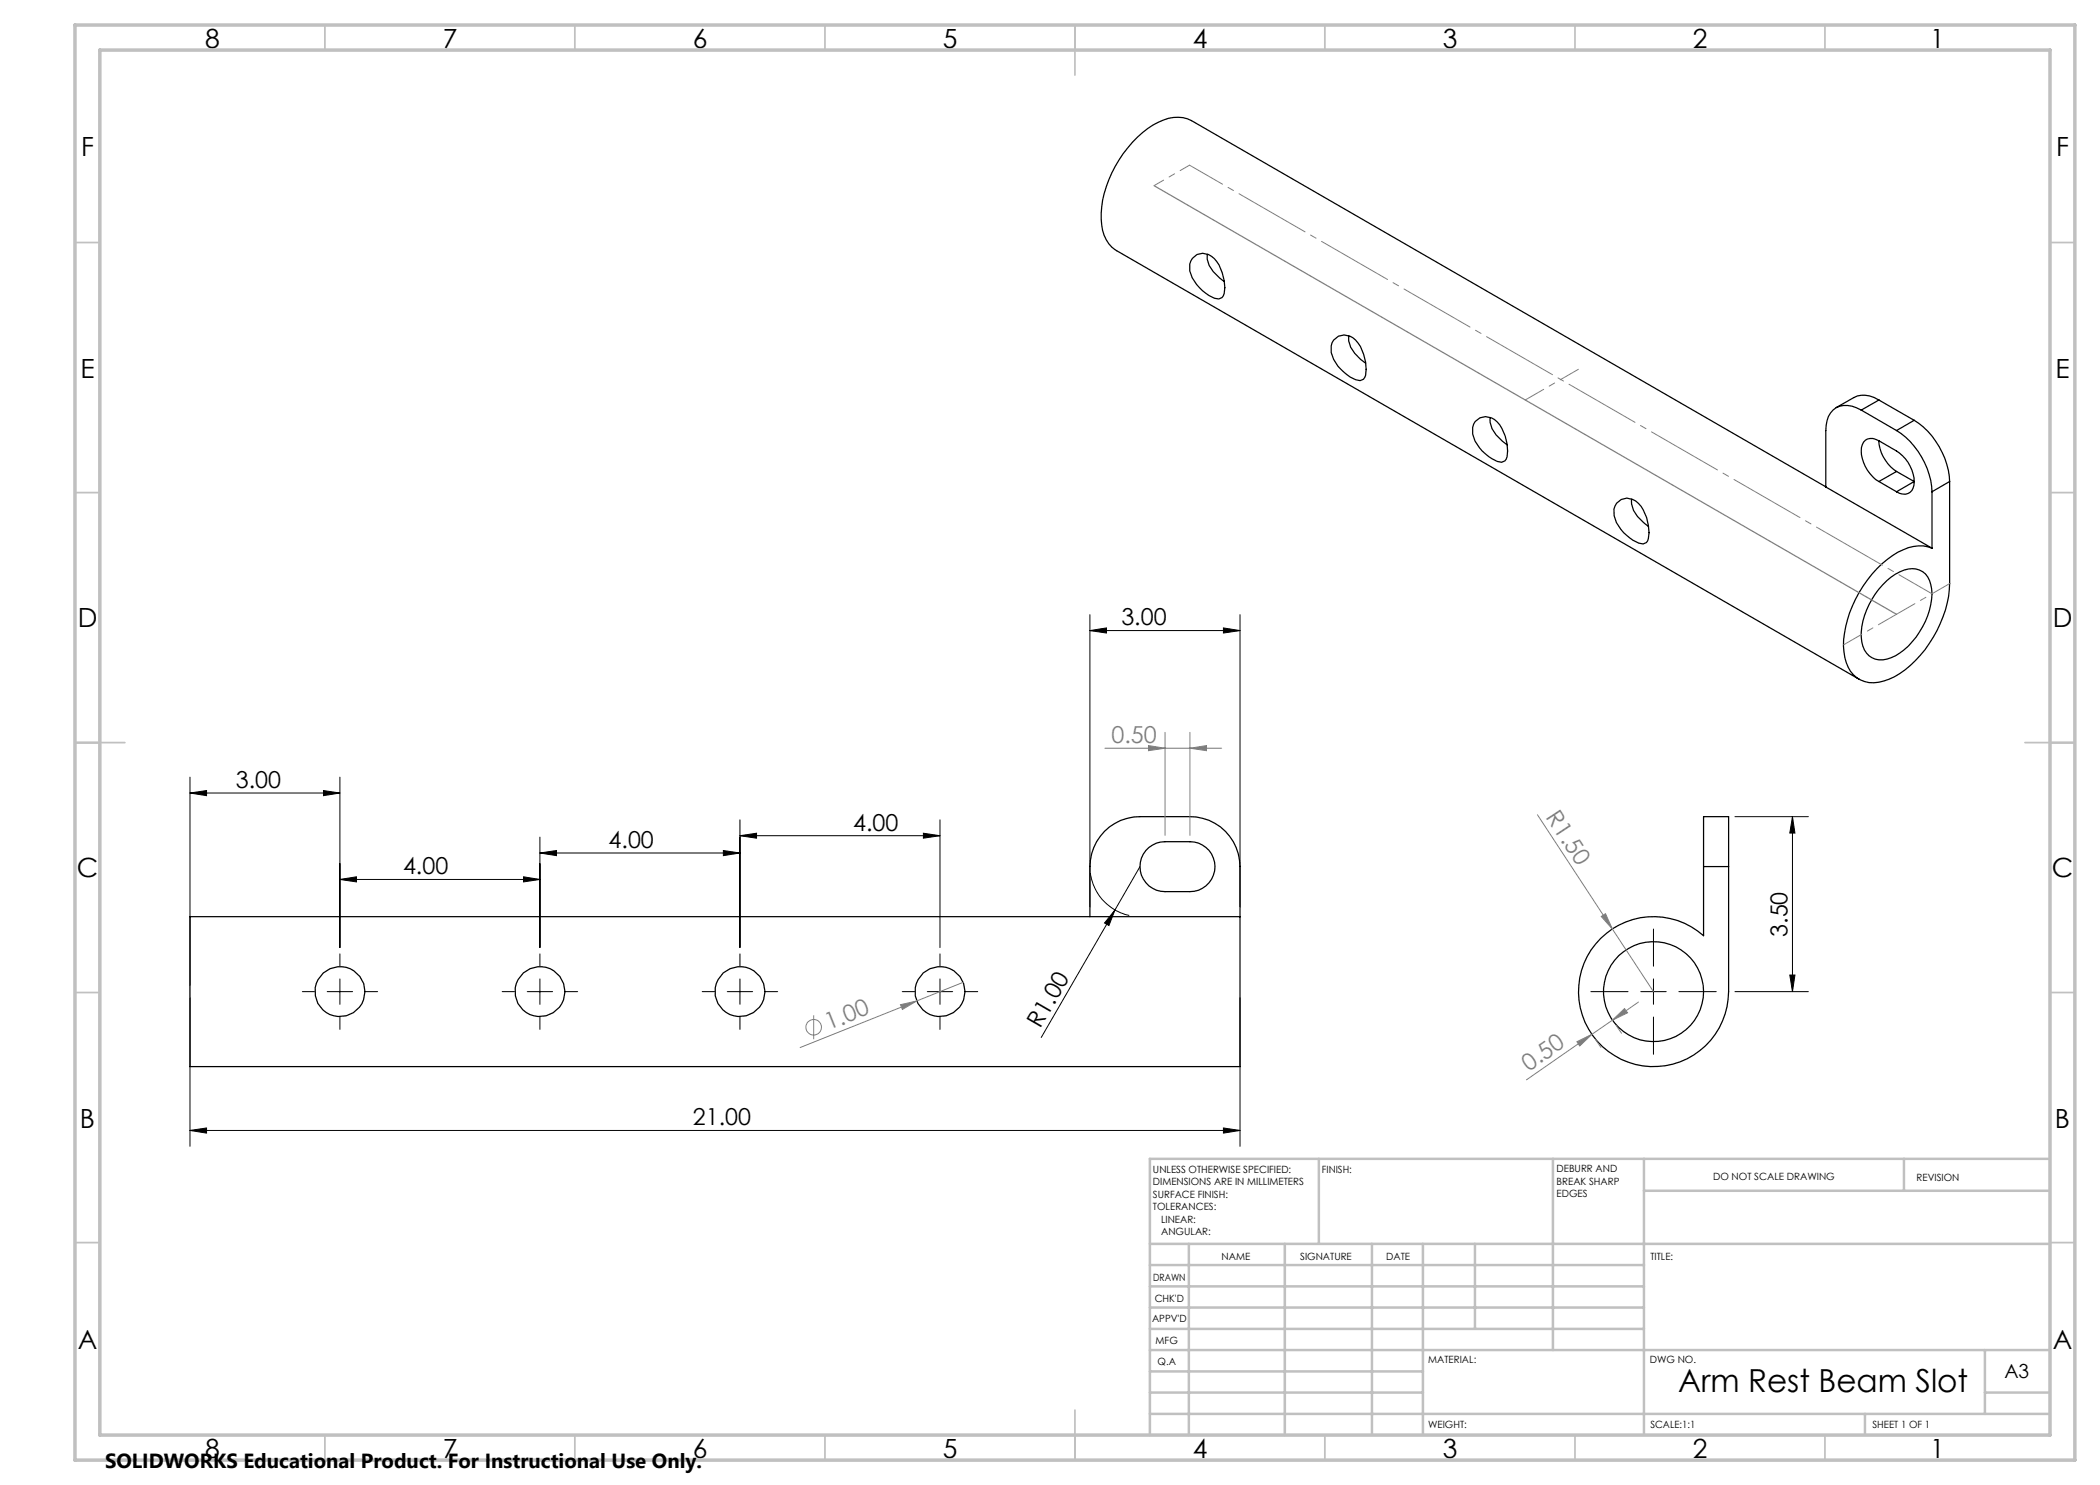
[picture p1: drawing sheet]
<svg xmlns="http://www.w3.org/2000/svg" width="420mm" height="297mm" viewBox="0 0 420 297" stroke-linecap="round" stroke-linejoin="round" font-family="sans-serif">
<g fill="none" stroke="#000" stroke-width=".25">
<path d="M238.5 51.7a2.81 2.81 0 0 1 4.4 0 8.5 8.5 0 0 1 1.8 7.5l-.3 .3-.6 .3a6.5 6.5 0 0 1-3.9-2.3 5.8 5.8 0 0 1-2-4.7zM241.5 50.9a3.6 3.6 0 0 0 1.1 3.4l1.3 1.3 1 .7M266.7 68a3.1 3.1 0 0 1 4.9 .6 8.3 8.3 0 0 1 1.3 6.9l-.2 .3-.7 .3a8.1 8.1 0 0 1-5.3-4.2 3.5 3.5 0 0 1 0-3.9zM269.8 67.2a3.9 3.9 0 0 0 1.1 3.5l1.2 1.2 1 .7M295 84.3a3.1 3.1 0 0 1 4.9 .6 8.4 8.4 0 0 1 1.3 6.9l-.2 .4-.7 .3a8.1 8.1 0 0 1-5.3-4.3 3.6 3.6 0 0 1 0-3.9zM298.1 83.5a4 4 0 0 0 1.1 3.5l2.2 2M326.4 99.8a4 4 0 0 0 1.1 3.5l2.2 2M372.3 82a4.8 4.8 0 0 0-5.7 0 5.1 5.1 0 0 0-1.4 4.1v11.3M372.3 82l7 4.1M375.8 88.2a2.13 2.13 0 0 0-3.3 .7 7.1 7.1 0 0 0 3.3 7.4M375.8 88.2l3.5 2a7.6 7.6 0 0 1 3.5 6.8 2.09 2.09 0 0 1-1.3 1.8 2.09 2.09 0 0 1-2.2-.4M375.8 88.2a7.7 7.7 0 0 0 3.5 6.1"/>
<path d="M375.8 80a4.9 4.9 0 0 0-5-.5l-3.6 2M375.8 96.3l3.5 2.1M375.8 80l-3.5 2M375.8 80l7 4.1M379.3 86.1a15.7 15.7 0 0 1 7.1 12.3M379.3 94.3l3.5 2-3.5 2.1M379.3 94.3l-3.5 2M382.8 84.1a15.7 15.7 0 0 1 7.1 12.2M382.8 84.1l-3.5 2M386.4 98.4v11.2M389.9 96.3v20.4a23.5 23.5 0 0 1-11 18.7 7.7 7.7 0 0 1-6.8 .6 6.4 6.4 0 0 1-3.3-5.6 20.4 20.4 0 0 1 3-11.9 19.4 19.4 0 0 1 9.9-9 7.1 7.1 0 0 1 4.7 .1M389.9 96.3l-3.5 2.1"/>
<path d="M323.3 100.6a2.81 2.81 0 0 1 4.4 .1 8.4 8.4 0 0 1 1.8 7.5l-.2 .3-.7 .3a8.1 8.1 0 0 1-5.3-4.3 3.4 3.4 0 0 1 0-3.9zM376.6 116.9a8.1 8.1 0 0 1 6.6-3.1 3.7 3.7 0 0 1 3 3.1 12.9 12.9 0 0 1-2.3 9.5 11.9 11.9 0 0 1-6.5 5.4 3.9 3.9 0 0 1-5-3.4 14.5 14.5 0 0 1 4.2-11.5zM386.4 109.6l-148.1-85.5a7.1 7.1 0 0 0-6.7 .4 23 23 0 0 0-11.3 16.9 10.6 10.6 0 0 0 1.5 7.4l.6 .6 .9 .7 148.5 85.8M229.8 169.5a4.8 4.8 0 0 1 3.2-1.2h5a5 5 0 0 1 5 5 5 5 0 0 1-5 5h-5a5 5 0 0 1-4.7-3.2 5 5 0 0 1 1.5-5.6zM340.7 173.3v-10h5v10M340.7 173.3v13.8a15 15 0 0 0-23.3 4.2 15 15 0 0 0 9.7 21.6 15 15 0 0 0 18.6-14.6v-25M340.7 173.3h5M38 183.3h210v30h-210zM218 183.3v-10a10 10 0 0 1 10-10h10a10 10 0 0 1 10 10v10"/>
<circle cx="68" cy="198.3" r="5"/>
<circle cx="108" cy="198.3" r="5"/>
<circle cx="148" cy="198.3" r="5"/>
<circle cx="188" cy="198.3" r="5"/>
<circle cx="330.7" cy="198.3" r="10"/>
</g>
<g fill="none" stroke="#808080" stroke-width=".2">
<path d="M221 149.6h23.3M229.7 149.1l3.3 .5-3.3 .5zM233 146.5v20.6M238 149.6l3.3-.5v1zM238 146.5v20.6M307.5 162.9l15 22.9M192.7 196.5l-32.7 13M320.3 183.3l.8-.6 1.4 3.1zM322.5 185.8l8.2 12.5M162.7 203.1v4.8M180.1 200.9l3.2-.7-2.8 1.7zM315.4 208.3l3-1.4-2.5 2.3z"/>
<path d="M318.4 206.9l-13.1 9.1M319.1 207.9l1.1 1.6M322.5 204l2.4-2.3 .6 .9zM322.5 204l-4.1 2.9M323.2 205.1l1.1 1.6M327.7 200.4l-5.2 3.6"/>
<circle cx="162.7" cy="205.4" r="1.56"/>
</g>
<g fill="none" stroke="#000" stroke-width=".2">
<path d="M218 126.1l3.3-.5v1zM218 122.9v58.5M218 126.1h30M244.7 125.6l3.3 .5-3.3 .5zM248 122.9v58.5M38 158.6l3.3-.5v1zM38 155.4v41.7M38 158.6h30M64.7 158.1l3.3 .5-3.3 .5zM68 155.4v34.1M68 175.9l3.3-.5v1zM68 175.9h40"/>
<path d="M104.7 175.4l3.3 .5-3.3 .5zM108 170.6l3.3-.5v1zM108 167.4v22.1M108 170.6h40M144.7 170.1l3.3 .5-3.3 .5zM148 167.1l3.3-.5v1zM148 164v25.5M148 167.1h40M184.7 166.6l3.3 .5-3.3 .5zM188 164v25.5M218.1 174.6a9.9 9.9 0 0 0 7.7 8.5M228 173.3l-19.8 34.2"/>
<path d="M347 163.3h14.7M358.5 163.3v35M358.5 163.3l.5 3.3h-1zM38 199.6v29.7M60.5 198.3h2.4M65.4 198.3h5.1M68 190.8v2.4M68 195.8v5.1M73.1 198.3h2.4M100.4 198.3h2.5M105.4 198.3h5.1M108 190.8v2.4"/>
<path d="M108 195.8v5.1M113.1 198.3h2.4M140.4 198.3h2.5M145.5 198.3h5M148 190.8v2.4M148 195.8v5.1M153.1 198.3h2.4M180.4 198.3h2.5M185.5 198.3h5M188 190.8v2.4M188 195.8v5.1M193.1 198.3h2.4"/>
<path d="M223 182l-1.2 3.1-.9-.5zM248 199.6v29.7M318.2 198.3h7.4M328.2 198.3h5M330.7 185.8v7.4M330.7 195.8v5.1M335.8 198.3h7.5M347 198.3h14.7M358 195h1l-.5 3.3zM68 203.4v2.5M108 203.4v2.5M148 203.4v2.5"/>
<path d="M188 203.4v2.5M330.7 203.4v7.5M38 226.1l3.3-.5v1zM38 226.1h210M244.7 225.6l3.3 .5-3.3 .5z"/>
</g>
<g fill="none" stroke="#c0c0c0" stroke-width=".35">
<path d="M65 5v5M115 5v5M165 5v5M215 5v10M265 5v5M315 5v5M365 5v5M15 48.5h5M410 48.5h5M15 98.5h5M410 98.5h5M15 148.5h10"/>
<path d="M405 148.5h10M15 198.5h5M410 198.5h5M15 248.5h5M410 248.5h5M65 287v5M115 287v5M165 287v5M215 282v10M265 287v5M315 287v5M365 287v5"/>
</g>
<g fill="none" stroke="#c0c0c0" stroke-width=".5">
<path d="M263.8 231.8v17M310.6 231.8v38.2M328.8 231.8v55.2M328.8 238.2h81.2M380.8 231.8v6.4M410 231.8h-180v55.2M230 248.8h180M230 257.3h98.8M230 253h98.8M237.8 248.8v38.2M257 248.8v38.2M274.4 248.8v38.2"/>
<path d="M284.6 248.8v38.2M295 248.8v17M230 265.8h98.8M230 261.5h98.8M230 278.5h54.6M230 274.3h54.6M230 270h180M397 278.5h13M397 270v12.8M230 282.8h180M373 282.8v4.2"/>
</g>
<path d="M15 5h400v287h-400zM20 10h390v277h-390z" fill="none" stroke="#c0c0c0" stroke-width=".7"/>
<path d="M230.8 37.1l148.5 85.8" fill="none" stroke="#808080" stroke-width=".25"/>
<path d="M230.8 37.1l7.1-4.1" fill="none" stroke="#808080" stroke-width=".2" stroke-dasharray="15.2 1.3 1.3 1.3" stroke-dashoffset="13.1"/>
<path d="M237.9 33l148.5 85.8" fill="none" stroke="#808080" stroke-width=".2" stroke-dasharray="15.2 1.3 1.3 1.3" stroke-dashoffset="7.6"/>
<path d="M305.1 80l10.6-6.1M379.3 122.8l10.6-6.1M379.3 122.8l-10.6 6.2" fill="none" stroke="#808080" stroke-width=".2" stroke-dasharray="15.2 1.3 1.3 1.3" stroke-dashoffset="11"/>
<g fill="#000">
<path d="M223 182l-1.2 3.1-.9-.5z"/>
<path d="M184.7 166.6l3.3 .5-3.3 .5zM148 167.1l3.3-.5v1zM144.7 170.1l3.3 .5-3.3 .5zM108 170.6l3.3-.5v1zM104.7 175.4l3.3 .5-3.3 .5zM68 175.9l3.3-.5v1zM64.7 158.1l3.3 .5-3.3 .5zM38 158.6l3.3-.5v1zM244.7 125.6l3.3 .5-3.3 .5zM218 126.1l3.3-.5v1z"/>
<path d="M358 195h1l-.5 3.3zM358.5 163.3l.5 3.3h-1z"/>
<path d="M38 226.1l3.3-.5v1zM244.7 225.6l3.3 .5-3.3 .5z"/>
</g>
<g fill="#808080">
<path d="M320.3 183.3l.8-.6 1.4 3.1z"/>
<path d="M180.1 200.9l3.2-.7-2.8 1.7z"/>
<path d="M229.7 149.1l3.3 .5-3.3 .5zM238 149.6l3.3-.5v1z"/>
<path d="M322.5 204l2.4-2.3 .6 .9zM315.4 208.3l3-1.4-2.5 2.3z"/>
</g>
<text font-size="6.3" x="335.6" y="278.4">Arm Rest Beam Slot</text>
<g font-size="5.3">
<text x="41" y="9.5">8</text>
<text x="88.5" y="9.5">7</text>
<text x="138.5" y="9.5">6</text>
<text x="188.5" y="9.5">5</text>
<text x="238.5" y="9.5">4</text>
<text x="288.5" y="9.5">3</text>
<text x="338.5" y="9.5">2</text>
<text x="386" y="9.5">1</text>
<text x="16.2" y="31.3">F</text>
<text x="411.2" y="31.3">F</text>
<text x="16.1" y="75.5">E</text>
<text x="411.1" y="75.5">E</text>
<text x="15.5" y="125.5">D</text>
<text x="410.5" y="125.5">D</text>
<text x="15.4" y="175.5">C</text>
<text x="410.4" y="175.5">C</text>
<text x="16" y="225.5">B</text>
<text x="411" y="225.5">B</text>
<text x="15.5" y="269.8">A</text>
<text x="410.5" y="269.8">A</text>
<text x="41" y="291.5">8</text>
<text x="88.5" y="291.5">7</text>
<text x="138.5" y="291.5">6</text>
<text x="188.5" y="291.5">5</text>
<text x="238.5" y="291.5">4</text>
<text x="288.5" y="291.5">3</text>
<text x="338.5" y="291.5">2</text>
<text x="386" y="291.5">1</text>
</g>
<g font-size="4.7">
<text x="224.3" y="125.1">3.00</text>
<text x="47.2" y="157.6">3.00</text>
<text x="170.6" y="166.1">4.00</text>
<text x="121.7" y="169.6">4.00</text>
<text x="80.6" y="174.9">4.00</text>
<text x="357.5" y="187.4" transform="rotate(-90 357.5 187.4)">3.50</text>
<text x="208.1" y="205.9" transform="rotate(-60 208.1 205.9)">R1.00</text>
<text x="138.6" y="225.1">21.00</text>
</g>
<g font-size="4.7" fill="#808080">
<text x="222.3" y="148.6">0.50</text>
<text x="309" y="163.4" transform="rotate(57 309 163.4)">R1.50</text>
<text x="165.8" y="206.1" transform="rotate(-22 165.8 206.1)">1.00</text>
<text x="305.8" y="214.4" transform="rotate(-35 305.8 214.4)">0.50</text>
</g>
<text font-size="4.1" x="21" y="293.7">SOLIDWORKS Educational Product. For Instructional Use Only.</text>
<text font-size="3.9" x="400.9" y="275.5">A3</text>
<g font-size="2">
<text x="230.6" y="234.6">UNLESS OTHERWISE SPECIFIED:</text>
<text x="230.6" y="237.1">DIMENSIONS ARE IN MILLIMETERS</text>
<text x="230.6" y="239.6">SURFACE FINISH:</text>
<text x="264.4" y="234.6">FINISH:</text>
<text x="311.3" y="234.5">DEBURR AND</text>
<text x="311.3" y="237">BREAK SHARP</text>
<text x="311.3" y="239.5">EDGES</text>
<text x="342.6" y="236">DO NOT SCALE DRAWING</text>
<text x="383.3" y="236.2">REVISION</text>
<text x="230.6" y="242.1">TOLERANCES:</text>
<text x="232.2" y="244.6">LINEAR:</text>
<text x="232.2" y="247.1">ANGULAR:</text>
<text x="244.3" y="252">NAME</text>
<text x="260" y="251.9">SIGNATURE</text>
<text x="277.2" y="251.9">DATE</text>
<text x="330.1" y="251.9">TITLE:</text>
<text x="230.6" y="256.1">DRAWN</text>
<text x="230.9" y="260.3">CHK'D</text>
<text x="230.4" y="264.4">APPV'D</text>
<text x="231.1" y="268.8">MFG</text>
<text x="231.5" y="273">Q.A</text>
<text x="285.6" y="272.5">MATERIAL:</text>
<text x="330" y="272.5">DWG NO.</text>
<text x="285.6" y="285.5">WEIGHT:</text>
<text x="330.1" y="285.6">SCALE:1:1</text>
<text x="374.5" y="285.6">SHEET 1 OF 1</text>
</g>
</svg>
